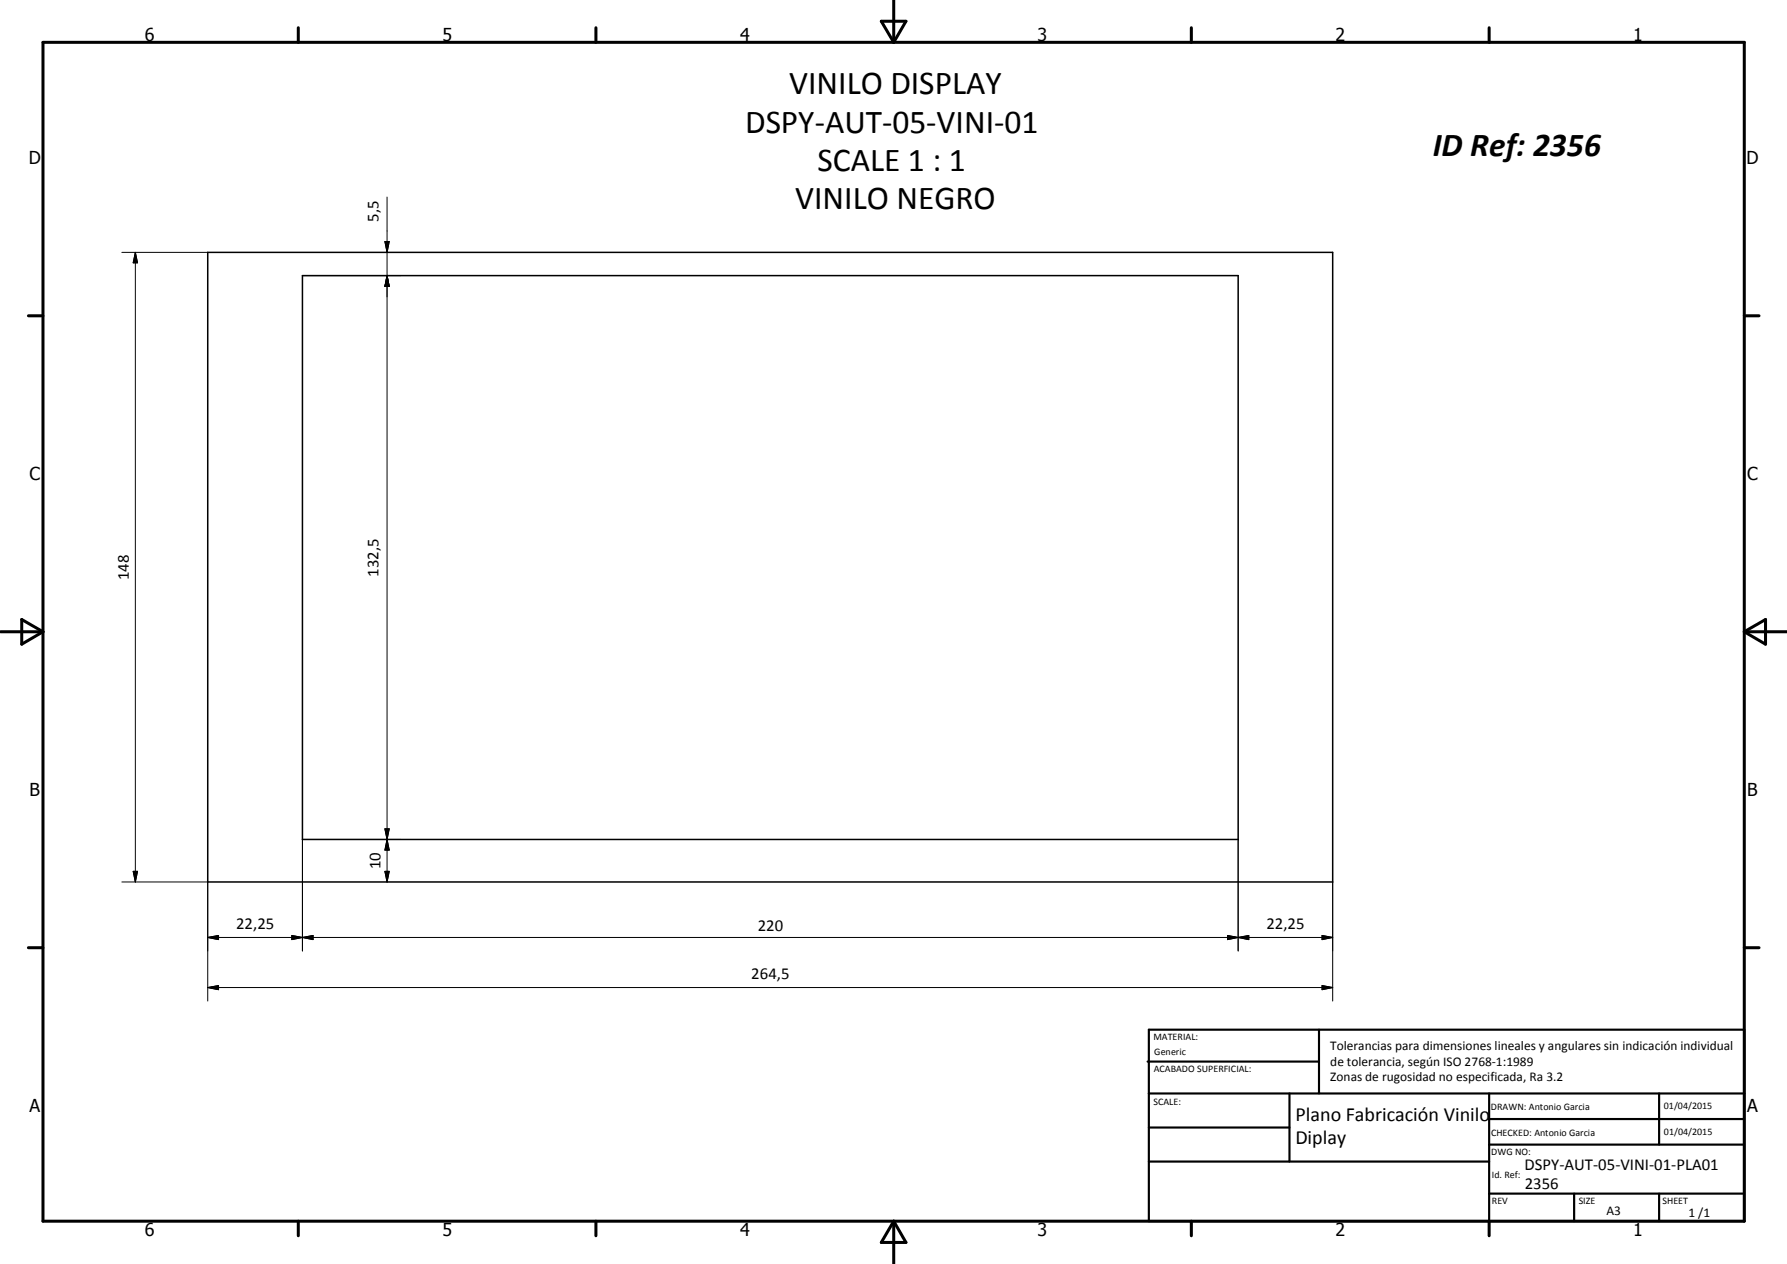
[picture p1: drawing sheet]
<svg xmlns="http://www.w3.org/2000/svg" width="420mm" height="297mm" viewBox="0 0 420 297" stroke-linecap="round" stroke-linejoin="round" font-family="sans-serif">
<path d="M48.8 59.3h264.5v148h-264.5zM71.1 64.8h220v132.5h-220z" fill="none" stroke="#000" stroke-width=".35"/>
<g fill="none" stroke="#000" stroke-width=".71">
<path d="M10.1 9.9h400v277.1h-400zM70.1 6.5v3.4M140.1 6.5v3.4M207.2 5h5.8l-2.9 4.9zM210.1 0v9.9M280.1 6.5v3.4M350.1 6.5v3.4M6.7 74.2h3.4M410.1 74.2h3.5M.1 148.5h10M5.1 145.6l5 2.9-5 2.9zM410.1 148.5h10"/>
<path d="M410.1 148.5l5-2.9v5.8zM6.7 222.7h3.4M410.1 222.7h3.5M70.1 287v3.4M140.1 287v3.4M210.1 287v10M210.1 287l2.9 5h-5.8zM280.1 287v3.4M350.1 287v3.4"/>
</g>
<g fill="none" stroke="#000" stroke-width=".51">
<path d="M269.8 249.5h40.3M270.1 242h140v45h-140zM270.1 257h140M303.2 257v16M310.1 242v15M350.1 257v30M390.1 257v12M270.1 265h33.1M270.1 273h80M350.1 269h60M350.1 263h60M350.1 280.5h60"/>
<path d="M370.1 280.5v6.5M390.1 280.5v6.5"/>
</g>
<g fill="none" stroke="#000" stroke-width=".24">
<path d="M28.6 59.3h20.2M31.8 59.3l.5 2.5h-1zM31.8 59.3v148M90.5 56.8h1l-.5 2.5zM91 46.3v161M71.1 64.8h23.1M91 64.8l.5 2.5h-1zM90.5 194.8h1l-.5 2.5zM90.5 194.8l1 5h-1l1-5zM91 197.3l.5 2.5h-1zM94.2 197.3h-23.1v26.2M291.1 197.3v26.2"/>
<path d="M28.6 207.3h20.2v27.9M31.3 204.8h1l-.5 2.5zM68.6 219.8l2.5 .5-2.5 .5zM90.5 204.8h1l-.5 2.5zM288.6 219.8l2.5 .5-2.5 .5zM310.8 219.8l2.5 .5-2.5 .5zM313.3 207.3v27.9M48.8 232.1l2.6-.5v1zM48.8 220.3l2.6-.5v1zM48.8 232.1h264.5M48.8 220.3h264.5M71.1 220.3l2.5-.5v1z"/>
<path d="M291.1 220.3l2.5-.5v1zM310.8 231.6l2.5 .5-2.5 .5z"/>
</g>
<g fill="#000">
<path d="M90.5 56.8h1l-.5 2.5zM31.8 59.3l.5 2.5h-1zM91 64.8l.5 2.5h-1zM90.5 194.8h1l-.5 2.5zM91 197.3l.5 2.5h-1zM31.3 204.8h1l-.5 2.5zM48.8 220.3l2.6-.5v1zM71.1 220.3l2.5-.5v1zM90.5 204.8h1l-.5 2.5zM291.1 220.3l2.5-.5v1zM48.8 232.1l2.6-.5v1zM68.6 219.8l2.5 .5-2.5 .5z"/>
<path d="M288.6 219.8l2.5 .5-2.5 .5zM310.8 231.6l2.5 .5-2.5 .5zM310.8 219.8l2.5 .5-2.5 .5z"/>
</g>
<g font-size="7.9">
<text x="185.5" y="22.1">VINILO DISPLAY</text>
<text x="175.2" y="31.2">DSPY-AUT-05-VINI-01</text>
<text x="192.2" y="40.1">SCALE 1 : 1</text>
<text x="336.9" y="36.7">ID Ref: 2356</text>
<text x="186.9" y="49.1">VINILO NEGRO</text>
</g>
<g font-size="4.7">
<text x="304.6" y="263.5">Plano Fabricación Vinilo</text>
<text x="304.6" y="268.9">Diplay</text>
</g>
<g font-size="4.2">
<text x="34" y="9.6">6</text>
<text x="104" y="9.6">5</text>
<text x="174" y="9.6">4</text>
<text x="244" y="9.6">3</text>
<text x="314" y="9.6">2</text>
<text x="384" y="9.6">1</text>
<text x="6.8" y="38.7">D</text>
<text x="410.6" y="38.7">D</text>
<text x="7" y="112.9">C</text>
<text x="410.8" y="112.9">C</text>
<text x="7" y="187.1">B</text>
<text x="410.8" y="187.1">B</text>
<text x="7" y="261.4">A</text>
<text x="410.8" y="261.4">A</text>
<text x="34" y="290.4">6</text>
<text x="104" y="290.4">5</text>
<text x="174" y="290.4">4</text>
<text x="244" y="290.4">3</text>
<text x="314" y="290.4">2</text>
<text x="384" y="290.4">1</text>
</g>
<g font-size="3.9">
<text x="89" y="52.1" transform="rotate(-90 89 52.1)">5,5</text>
<text x="30.3" y="136.3" transform="rotate(-90 30.3 136.3)">148</text>
<text x="89" y="135.6" transform="rotate(-90 89 135.6)">132,5</text>
<text x="89.5" y="204.3" transform="rotate(-90 89.5 204.3)">10</text>
<text x="55.5" y="218.2">22,25</text>
<text x="178.2" y="218.7">220</text>
<text x="297.8" y="218.2">22,25</text>
<text x="176.6" y="230">264,5</text>
<text x="358.5" y="275">DSPY-AUT-05-VINI-01-PLA01</text>
<text x="358.5" y="279.4">2356</text>
</g>
<g font-size="3.1">
<text x="312.7" y="246.8">Tolerancias para dimensiones lineales y angulares sin indicación individual</text>
<text x="312.7" y="250.4">de tolerancia, según ISO 2768-1:1989</text>
<text x="312.7" y="254">Zonas de rugosidad no especificada, Ra 3.2</text>
<text x="377.7" y="285.6">A3</text>
<text x="397" y="285.9">1 /1</text>
</g>
<g font-size="2.4">
<text x="271.2" y="244.4">MATERIAL:</text>
<text x="271.3" y="252">ACABADO SUPERFICIAL:</text>
<text x="271.4" y="247.9">Generic</text>
<text x="271.2" y="259.7">SCALE:</text>
<text x="350.6" y="260.9">DRAWN: Antonio Garcia</text>
<text x="391.2" y="260.6">01/04/2015</text>
<text x="350.6" y="267">CHECKED: Antonio Garcia</text>
<text x="391.2" y="266.7">01/04/2015</text>
<text x="350.6" y="271.4">DWG NO:</text>
<text x="350.8" y="276.9">Id. Ref:</text>
<text x="350.8" y="282.8">REV</text>
<text x="371.2" y="282.9">SIZE</text>
<text x="390.9" y="282.9">SHEET</text>
</g>
</svg>
